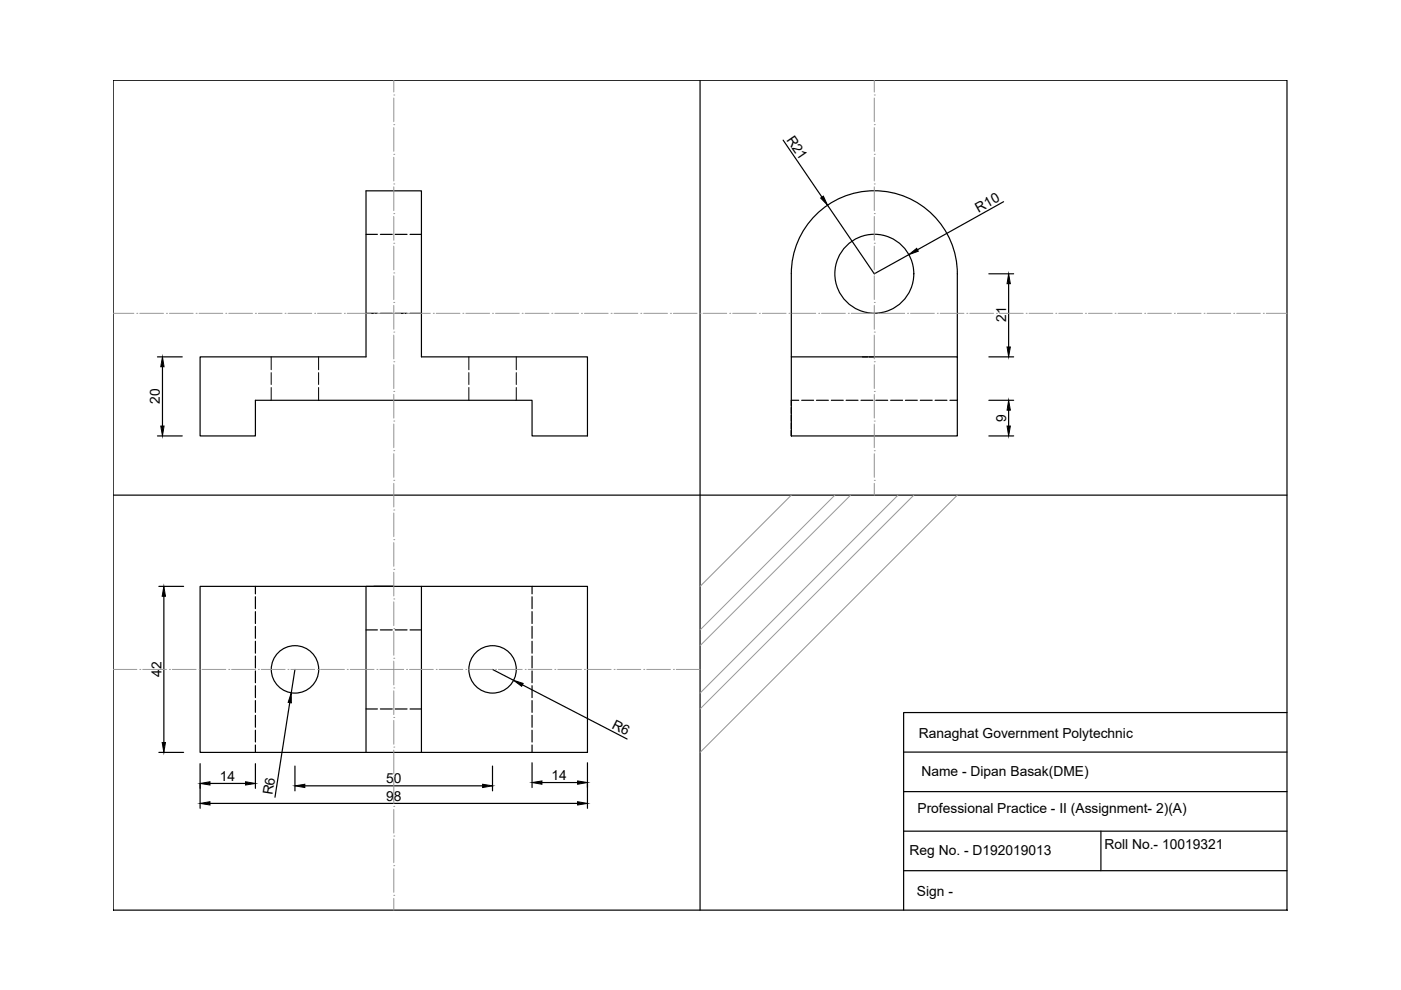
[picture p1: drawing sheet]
<svg xmlns="http://www.w3.org/2000/svg" width="297mm" height="210mm" viewBox="0 0 297 210" stroke-linecap="round" stroke-linejoin="round" font-family="sans-serif">
<!-- layer: 0 -->
<g fill="none" stroke="#000" stroke-width=".25">
<path d="M24 17h248.9v176h-248.9zM148.4 17v176M166 29.7l8.3 12.1M77.6 40.5h11.8v35.2h35.2v16.7h-11.8v-7.5h-58.6v7.5h-11.8v-16.7h35.2zM77.6 49.7h2.4M80.7 49.7h2.5M83.8 49.7h2.5M86.9 49.7h2.5M175.5 43.5l9.9 14.6 7.3-4.1M209.7 58.1h5.2M212.8 42.8l-18.3 10.2M33.4 75.7h5.2"/>
<path d="M34.4 77.8v12.5M77.6 66.4h2.4M80.7 66.4h2.5M83.8 66.4h2.5M86.9 66.4h2.5M167.8 75.7v-17.7a17.6 17.6 0 0 1 17.6-17.6 17.6 17.6 0 0 1 17.6 17.6v17.7M182.9 75.7h1M184.3 75.7h1.1M209.7 75.7h5.2M213.9 60.1v13.5M33.4 92.4h5.2M167.8 91.3v1.1h35.2v-16.7h-35.2v16.7"/>
<path d="M167.8 86.4v1.3M167.8 88v1.3M167.8 89.6v1.3M169.3 84.9h-1.5v1.1M170 84.9h2.5M173.1 84.9h2.5M176.3 84.9h2.5M179.4 84.9h2.5M182.5 84.9h2.6M185.7 84.9h2.5M188.8 84.9h2.6M192 84.9h2.5"/>
<path d="M195.1 84.9h2.5M198.3 84.9h2.5M201.4 84.9h1.6M209.7 92.4h5.2M209.7 84.9h5.2M213.9 87v3.3M24 105h248.9M33.7 124.3h5.2M34.7 126.4v31M42.4 124.3h82.2v35.2h-82.2zM54.2 124.3v1.6M54.2 126.5v2.5"/>
<path d="M54.2 129.7v2.5M54.2 132.8v2.5M54.2 136v2.5M54.2 139.1v2.5M77.6 133.6h2.4M79.3 124.3h4.2h-5.9v35.2M80.7 133.6h2.5M83.8 133.6h2.5M86.9 133.6h2.5M89.4 124.3v35.2M112.8 124.3v1.6M112.8 126.5v2.5"/>
<path d="M112.8 129.7v2.5M112.8 132.8v2.5M112.8 136v2.5M112.8 139.1v2.5M33.7 159.5h5.2M54.2 142.3v2.5M54.2 145.4v2.5M54.2 148.5v2.5M54.2 151.7v2.5M54.2 154.8v2.5M54.2 158v1.5M61.4 149l-3.1 20"/>
<path d="M62.5 141.9l-.7 5M77.6 150.3h2.4M80.7 150.3h2.5M83.8 150.3h2.5M86.9 150.3h2.5M104.4 141.9l4.5 2.3M110.8 145.2l22.2 11.5M112.8 142.3v2.5M112.8 145.4v2.5M112.8 148.5v2.5M112.8 151.7v2.5M112.8 154.8v2.5"/>
<path d="M112.8 158v1.5M191.6 159.5h81.3M272.9 151.1h-81.3v41.9M42.4 161.9v9.5M44.5 166.1h7.6M44.5 170.3h78M54.2 161.9v5.2M62.5 162.4v5.3M64.6 166.6h37.7M104.4 162.4v5.3M112.8 161.7v5.3M114.9 165.9h7.6"/>
<path d="M124.6 161.7v9.7M191.6 167.8h81.3M191.6 176.2h81.3M233.4 176.2v8.4M191.6 184.6h81.3M272.9 193h.1"/>
<circle cx="185.4" cy="58" r="8.4"/>
<circle cx="62.5" cy="141.9" r="5"/>
<circle cx="104.4" cy="141.9" r="5"/>
</g>
<g fill="#000" stroke="#000" stroke-width=".21">
<path d="M174 42l.6-.4 .9 1.9zM192.7 54l1.7-1.3 .3 .6zM34.4 75.7l.4 2.1h-.7zM213.9 58.1l.3 2h-.7zM213.5 73.6h.7l-.3 2.1zM34.1 90.3h.7l-.4 2.1zM213.9 84.9l.3 2.1h-.7zM213.5 90.3h.7l-.3 2.1zM34.7 124.3l.4 2.1h-.7zM34.4 157.4h.7l-.4 2.1zM61.8 146.9v2.1l-.7-.1zM108.9 144.2l2 .7-.3 .6z"/>
<path d="M42.4 166.1l2.1-.4v.7zM42.4 170.3l2.1-.3v.7zM52.1 165.7l2.1 .4-2.1 .3zM62.5 166.6l2.1-.3v.7zM102.3 166.3l2.1 .3-2.1 .4zM112.8 165.9l2.1-.3v.7zM122.5 170l2.1 .3-2.1 .4zM122.5 165.6l2.1 .3-2.1 .4z"/>
</g>
<g fill="none" stroke="#939598" stroke-width=".21">
<path d="M83.5 17v2.5M185.4 17v2.5M83.5 20.1h.1M83.5 26.4h.1M83.5 32.7h.1M83.5 39h.1M83.5 20.8v5M83.5 27.1v5M83.5 33.4v5M83.5 39.6v5.1M185.4 20.1h.1M185.4 26.4h.1"/>
<path d="M185.4 32.7h.1M185.4 39h.1M185.4 20.8v5M185.4 27.1v5M185.4 33.4v5M185.4 39.6v5.1M83.5 45.3h.1M83.5 51.6h.1M83.5 57.9h.1M83.5 45.9v5M83.5 52.2v5M83.5 58.5v5"/>
<path d="M185.4 45.3h.1M185.4 51.6h.1M185.4 57.9h.1M185.4 45.9v5M185.4 52.2v5M185.4 58.5v5M24 66.4h4.4M29 66.4h.1M29.6 66.4h5.1M35.3 66.4h.1M35.9 66.4h5M41.6 66.4h.1"/>
<path d="M42.2 66.4h5M47.9 66.4h.1M48.5 66.4h5M54.2 66.4h.1M54.8 66.4h5M60.4 66.4h.1M61.1 66.4h5M66.7 66.4h.1M67.3 66.4h5.1M73 66.4h.1M73.6 66.4h5.1M79.3 66.4h.1"/>
<path d="M79.9 66.4h5M83.5 64.1h.1M83.5 70.4h.1M83.5 76.7h.1M83.5 64.8v5M83.5 71v5.1M83.5 77.3v5.1M85.6 66.4h.1M86.2 66.4h5M91.9 66.4h.1M92.5 66.4h5M98.1 66.4h.1"/>
<path d="M98.8 66.4h5M104.4 66.4h.1M105.1 66.4h5M110.7 66.4h.1M111.3 66.4h5.1M117 66.4h.1M117.6 66.4h5.1M123.3 66.4h.1M123.9 66.4h5M129.6 66.4h.1M130.2 66.4h5M135.9 66.4h.1"/>
<path d="M136.5 66.4h5M142.1 66.4h.1M142.8 66.4h5M148.4 66.4h.1M149.1 66.4h5M154.7 66.4h.1M155.3 66.4h5.1M161 66.4h.1M161.6 66.4h5.1M167.3 66.4h.1M167.9 66.4h5M173.6 66.4h.1"/>
<path d="M174.2 66.4h5M179.9 66.4h.1M180.5 66.4h5M185.4 64.1h.1M185.4 70.4h.1M185.4 76.7h.1M185.4 64.8v5M185.4 71v5.1M185.4 77.3v5.1M186.1 66.4h.1M186.8 66.4h5M192.4 66.4h.1"/>
<path d="M193 66.4h5.1M198.7 66.4h.1M199.3 66.4h5.1M205 66.4h.1M205.6 66.4h5.1M211.3 66.4h.1M211.9 66.4h5M217.6 66.4h.1M218.2 66.4h5M223.8 66.4h.1M224.5 66.4h5M230.1 66.4h.1"/>
<path d="M230.8 66.4h5M236.4 66.4h.1M237.1 66.4h5M242.7 66.4h.1M243.3 66.4h5.1M249 66.4h.1M249.6 66.4h5M255.3 66.4h.1M255.9 66.4h5M261.6 66.4h.1M262.2 66.4h5M267.9 66.4h.1"/>
<path d="M268.5 66.4h4.4M83.5 83h.1M83.5 89.3h.1M83.5 95.6h.1M83.5 83.6v5M83.5 89.9v5M83.5 96.2v5M185.4 83h.1M185.4 89.3h.1M185.4 95.6h.1M185.4 83.6v5M185.4 89.9v5"/>
<path d="M185.4 96.2v5M83.5 101.8h.1M83.5 108.1h.1M83.5 114.4h.1M83.5 102.5v5M83.5 108.8v5M83.5 115.1v5M167.8 105l-19.4 19.3M177 105l-28.6 28.6M180.3 105l-31.9 31.9M185.4 101.8h.1M185.4 102.5v2.5"/>
<path d="M190.4 105l-42 42M193.7 105l-45.3 45.3M203 105l-54.6 54.5M83.5 120.7h.1M83.5 127h.1M83.5 133.3h.1M83.5 139.6h.1M83.5 121.3v5.1M83.5 127.6v5M83.5 133.9v5M24 141.9h5M29.6 141.9h.1"/>
<path d="M30.3 141.9h5M35.9 141.9h.1M36.5 141.9h5.1M42.2 141.9h.1M42.8 141.9h5.1M48.5 141.9h.1M49.1 141.9h5.1M54.8 141.9h.1M55.4 141.9h5M61.1 141.9h.1M61.7 141.9h5M67.3 141.9h.1"/>
<path d="M68 141.9h5M73.6 141.9h.1M74.3 141.9h5M79.9 141.9h.1M80.5 141.9h5.1M83.5 145.9h.1M83.5 152.1h.1M83.5 158.4h.1M83.5 140.2v5M83.5 146.5v5M83.5 152.8v5M83.5 159v5.1"/>
<path d="M86.2 141.9h.1M86.8 141.9h5.1M92.5 141.9h.1M93.1 141.9h5M98.8 141.9h.1M99.4 141.9h5M105.1 141.9h.1M105.7 141.9h5M111.3 141.9h.1M112 141.9h5M117.6 141.9h.1M118.3 141.9h5"/>
<path d="M123.9 141.9h.1M124.6 141.9h5M130.2 141.9h.1M130.8 141.9h5.1M136.5 141.9h.1M137.1 141.9h5M142.8 141.9h.1M143.4 141.9h5M83.5 164.7h.1M83.5 171h.1M83.5 177.3h.1M83.5 165.3v5.1"/>
<path d="M83.5 171.6v5M83.5 177.9v5M83.5 183.6h.1M83.5 189.8h.1M83.5 184.2v5M83.5 190.5v2.5"/>
</g>
<path d="M57.5 75.7v2.7M57.5 79v2.5M67.5 75.7v2.7M67.5 79v2.5M99.4 75.7v2.7M99.4 79v2.5M109.5 75.7v2.7M109.5 79v2.5M57.5 82.2v2.7M67.5 82.2v2.7M99.4 82.2v2.7M109.5 82.2v2.7" fill="none" stroke="#000" stroke-width=".21"/>
<g font-size="2.9">
<text x="166.7" y="29.6" transform="rotate(56 166.7 29.6)">R21</text>
<text x="207.5" y="45.1" transform="rotate(-29 207.5 45.1)">R10</text>
<text x="213.3" y="68.3" transform="rotate(-90 213.3 68.3)">21</text>
<text x="33.9" y="85.6" transform="rotate(-90 33.9 85.6)">20</text>
<text x="213.3" y="89.5" transform="rotate(-90 213.3 89.5)">9</text>
<text x="34.2" y="143.5" transform="rotate(-90 34.2 143.5)">42</text>
<text x="129.5" y="154.3" transform="rotate(27 129.5 154.3)">R6</text>
<text x="194.8" y="156.4">Ranaghat Government Polytechnic</text>
<text x="46.6" y="165.6">14</text>
<text x="81.9" y="166.1">50</text>
<text x="117" y="165.4">14</text>
<text x="195.4" y="164.4">Name - Dipan Basak(DME)</text>
<text x="57.8" y="168.6" transform="rotate(-81 57.8 168.6)">R6</text>
<text x="81.9" y="169.8">98</text>
<text x="194.5" y="172.3">Professional Practice - II (Assignment- 2)(A)</text>
<text x="234.2" y="179.9">Roll No.- 10019321</text>
<text x="192.9" y="181.2">Reg No. - D192019013</text>
<text x="194.4" y="189.9">Sign -</text>
</g>
</svg>
